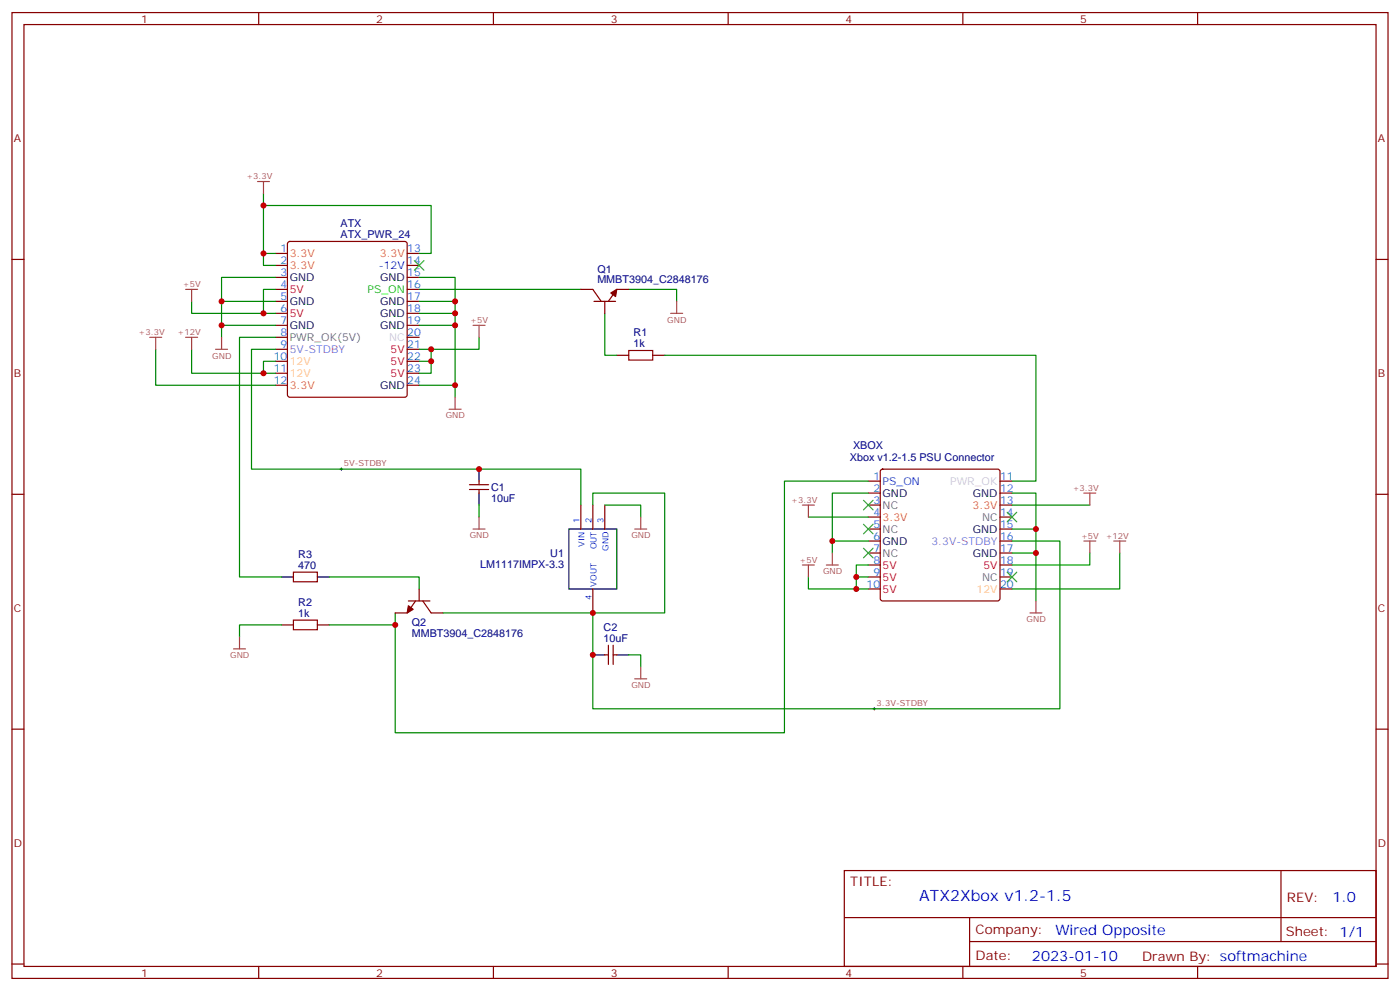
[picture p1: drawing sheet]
<svg xmlns="http://www.w3.org/2000/svg" width="412mm" height="292mm" viewBox="0 0 412 292" stroke-linecap="round" stroke-linejoin="round" font-family="sans-serif">
<g fill="none" stroke="#870000" stroke-width=".35">
<path d="M3.5 3.7h405.4v284.3h-405.4zM7.1 7.2h398.2v277.3h-398.2zM76.2 3.7v3.5M145.3 3.7v3.5M214.5 3.7v3.5M283.6 3.7v3.5M352.8 3.7v3.5M3.5 76.4h3.6M81.1 74.6h3.6M81.1 78.1h3.6M84.9 71.3l.5-.2h33.8l.5 .2 .2 .5v44.4l-.2 .5-.5 .2h-33.8l-.5-.2-.2-.5v-44.4zM119.9 74.6h3.6"/>
<path d="M119.9 78.1h3.6M405.3 76.4h3.6M81.1 81.7h3.6M81.1 85.2h3.6M81.1 88.7h3.6M81.1 92.3h3.6M81.1 95.8h3.6M81.1 99.3h3.6M119.9 81.7h3.6M119.9 85.2h3.6M119.9 88.7h3.6M119.9 92.3h3.6"/>
<path d="M119.9 95.8h3.6M119.9 99.3h3.6M171.1 85.2h3.5l2.5 3.5M175 88.7h6.3M178.2 88.7v3.6M185.2 85.2h-3.5l-2.5 3.5M81.1 102.8h3.6M81.1 106.4h3.6M81.1 109.9h3.6M81.1 113.4h3.6M119.9 102.8h3.6M119.9 106.4h3.6"/>
<path d="M119.9 109.9h3.6M119.9 113.4h3.6M181.7 104.6h3.5M192.3 104.6h3.5M259.5 138.3l.5-.2h33.9l.5 .2 .2 .5v37.4l-.3 .5-.4 .2h-33.9l-.5-.2-.2-.5v-37.4zM3.5 145.5h3.6M138.3 144.1h5.6M138.3 142.7h5.6M141.1 141.6v1.1M141.1 144.1v1.1M171.1 148.7v7.1M174.6 148.7v7.1"/>
<path d="M178.2 148.7v7.1M255.8 141.6h3.5M255.8 145.2h3.5M255.8 159.3h3.5M255.8 155.8h3.5M255.8 148.7h3.5M255.8 152.2h3.5M294.6 141.6h3.5M294.6 145.2h3.5M294.6 159.3h3.5M294.6 155.8h3.5M294.6 148.7h3.5"/>
<path d="M294.6 152.2h3.5M405.3 145.5h3.6M86.4 168.5h7.1v2.8h-7.1zM120.3 176.9h6.3M122.4 176.9l-2.5 3.5h-3.5M123.5 173.4v3.5M124.5 176.9l2.5 3.5h3.5M174.6 173.4v7M255.8 166.3h3.5M255.8 173.4h3.5M255.8 162.8h3.5M255.8 169.9h3.5"/>
<path d="M294.6 166.3h3.5M294.6 173.4h3.5M294.6 162.8h3.5M294.6 169.9h3.5M82.9 184h3.5M93.5 184h3.5M178.2 192.8h1M179.2 190v5.6M180.6 190v5.6M180.6 192.8h1.1M3.5 214.7h3.6M405.3 214.7h3.6"/>
<path d="M248.7 256.3h156.6v28.2h-156.6zM377.3 256.3v20.9M248.7 270.1h156.5M285.6 277.2h119.6M285.6 270.1v14.2M3.5 283.8h3.6M76.2 284.5v3.5M145.3 284.5v3.5M214.5 284.5v3.5M283.6 284.5v3.5M352.8 284.5v3.5M405.3 283.8h3.6"/>
</g>
<g fill="none" stroke="#008700" stroke-width=".35">
<path d="M77.6 57v3.5M77.6 74.6h3.5M123.5 74.6h3.5v-14.1h-49.4v17.6h3.5M56.4 88.7v3.6h21.2M65.3 88.7h15.8M65.3 95.8h15.8M81.1 85.2h-3.5v7.1h3.5M81.1 81.7h-15.8v17.6M81.1 99.3h-10.5v70.6h12.3M123.5 81.7h10.6v35.2M123.5 88.7h10.6M123.5 95.8h10.6"/>
<path d="M123.5 92.3h10.6M123.5 85.2h47.6M141.1 99.3v3.5h-14.1M178.2 92.3v12.3h3.5M185.2 85.2h14.1v3.5M45.9 102.8v10.6h35.2M56.4 102.8v7.1h21.2M81.1 106.4h-3.5v3.5h3.5M81.1 102.8h-7v35.3h97v10.6M123.5 102.8h3.5v7.1h-3.5M123.5 106.4h3.5M123.5 113.4h10.6"/>
<path d="M195.8 104.6h109.4v37h-7.1M141.1 148.7v3.5M174.6 148.7v-3.5h21.2v35.2h-65.3M178.2 148.7h10.5v3.5M238.1 152.2h17.7M245.2 159.3h10.6M255.8 145.2h-10.6v17.6M255.8 141.6h-24.7v74.1h-114.7v-31.7M298.1 159.3h14.1v49.4h-137.6v-28.3M298.1 145.2h7.1v31.7M298.1 155.8h7.1M298.1 148.7h22.9"/>
<path d="M97 169.9h26.5v3.5M252.2 173.4h3.6M252.2 169.9h3.6M255.8 166.3h-3.6v7.1h-14.1v-3.5M298.1 162.8h7.1M321 162.8v3.5h-22.9M329.8 162.8v10.6h-31.7M82.9 184h-12.3v3.5M116.4 180.4v3.6h-19.4M185.2 192.8h3.5v3.5"/>
</g>
<g fill="none" stroke="#a64a4a" stroke-width=".35">
<path d="M75.8 53.4h3.6M77.6 53.4v3.6M44.1 99.3h3.5M45.9 99.3v3.5M54.7 85.2h3.5M54.7 99.3h3.5M56.4 85.2v3.5M56.4 99.3v3.5M65.3 99.3v3.5M139.3 95.8h3.6M141.1 95.8v3.5M197.6 92.3h3.5"/>
<path d="M199.3 88.7v3.6M63.5 102.8h3.5M134.1 116.9v3.6M132.3 120.5h3.5M139.3 155.8h3.6M141.1 152.2v3.6M187 155.8h3.5M188.7 152.2v3.6M236.4 148.7h3.5M238.1 148.7v3.5M319.3 159.3h3.5M319.3 145.2h3.5"/>
<path d="M321 145.2v3.5M321 159.3v3.5M328.1 159.3h3.5M329.8 159.3v3.5M236.4 166.3h3.5M238.1 166.3v3.6M243.4 166.3h3.5M245.2 162.8v3.5M305.2 176.9v3.5M68.8 191h3.5M70.6 187.5v3.5M187 199.8h3.5"/>
<path d="M188.7 196.3v3.5M303.4 180.4h3.5"/>
</g>
<path d="M122.1 76.7l2.8 2.9M124.9 76.7l-2.8 2.9M254.4 147.3l2.8 2.8M254.4 154.3l2.8 2.9M257.2 147.3l-2.8 2.8M257.2 154.3l-2.8 2.9M296.7 150.8l2.8 2.8M299.5 150.8l-2.8 2.8M254.4 161.4l2.8 2.8M257.2 161.4l-2.8 2.8M296.7 168.5l2.8 2.8M299.5 168.5l-2.8 2.8" fill="none" stroke="#3c3" stroke-width=".35"/>
<path d="M185.2 103.2h7.1v2.8h-7.1zM86.4 182.6h7.1v2.8h-7.1z" fill="none" stroke="#a10000" stroke-width=".35"/>
<path d="M141.1 138.1v3.5M141.1 145.2v3.5M167.6 155.8h14.1v17.6h-14.1zM82.9 169.9h3.5M93.5 169.9h3.5M174.6 192.8h3.6M181.7 192.8h3.5" fill="none" stroke="#000" stroke-width=".35"/>
<g fill="#870000" stroke="#870000" stroke-width=".35">
<path d="M179.9 86.3l1.8-1.1-.4 2.1z"/>
<path d="M120.3 178.3l1.4 1.1-1.8 1z"/>
</g>
<path d="M100.2 138.1h.7M100.5 137.8v.7M257.2 208.7h.7M257.5 208.3v.7" fill="none" stroke="#000" stroke-width=".29"/>
<g fill="#c00">
<circle cx="77.6" cy="74.6" r=".88"/>
<circle cx="127" cy="106.4" r=".88"/>
<circle cx="134.1" cy="88.7" r=".88"/>
<circle cx="134.1" cy="92.3" r=".88"/>
<circle cx="134.1" cy="95.8" r=".88"/>
<circle cx="134.1" cy="113.4" r=".88"/>
<circle cx="77.6" cy="92.3" r=".88"/>
<circle cx="127" cy="102.8" r=".88"/>
<circle cx="77.6" cy="60.5" r=".88"/>
<circle cx="77.6" cy="109.9" r=".88"/>
<circle cx="65.3" cy="95.8" r=".88"/>
<circle cx="65.3" cy="88.7" r=".88"/>
<circle cx="174.6" cy="180.4" r=".88"/>
<circle cx="174.6" cy="192.8" r=".88"/>
<circle cx="141.1" cy="138.1" r=".88"/>
<circle cx="245.2" cy="159.3" r=".88"/>
<circle cx="252.2" cy="173.4" r=".88"/>
<circle cx="252.2" cy="169.9" r=".88"/>
<circle cx="305.2" cy="162.8" r=".88"/>
<circle cx="305.2" cy="155.8" r=".88"/>
<circle cx="116.4" cy="184" r=".88"/>
</g>
<text font-size="4.6" fill="#00f" x="270.8" y="265.3">ATX2Xbox v1.2-1.5</text>
<g font-size="4.2" fill="#00f">
<text x="392.5" y="265.6">1.0</text>
<text x="310.9" y="275.1">Wired Opposite</text>
<text x="304" y="282.9">2023-01-10</text>
</g>
<g font-size="3.9" fill="#800">
<text x="250.5" y="260.9">TITLE:</text>
<text x="379.1" y="265.6">REV:</text>
<text x="287.4" y="275.1">Company:</text>
<text x="378.7" y="275.7">Sheet: 1/1</text>
<text x="287.4" y="282.8">Date:</text>
<text x="336.4" y="282.8">Drawn By: softmachine</text>
</g>
<g font-size="3.2" fill="#800">
<text x="41.6" y="6.7">1</text>
<text x="110.8" y="6.7">2</text>
<text x="179.9" y="6.7">3</text>
<text x="249.1" y="6.7">4</text>
<text x="318.2" y="6.7">5</text>
<text x="4.1" y="41.8">A</text>
<text x="405.9" y="41.8">A</text>
<text x="4.1" y="110.9">B</text>
<text x="405.9" y="110.9">B</text>
<text x="4.1" y="180.1">C</text>
<text x="405.9" y="180.1">C</text>
<text x="4.1" y="249.2">D</text>
<text x="405.9" y="249.2">D</text>
<text x="41.6" y="287.5">1</text>
<text x="110.8" y="287.5">2</text>
<text x="179.9" y="287.5">3</text>
<text x="249.1" y="287.5">4</text>
<text x="318.2" y="287.5">5</text>
</g>
<g font-size="3.2" fill="#000080">
<text x="100.3" y="70">ATX_PWR_24</text>
<text x="100.3" y="66.9">ATX</text>
<text x="176" y="83.4">MMBT3904_C2848176</text>
<text x="176" y="80.3">Q1</text>
<text x="186.6" y="99">R1</text>
<text x="186.6" y="102.1">1k</text>
<text x="250.4" y="135.7">Xbox v1.2-1.5 PSU Connector</text>
<text x="251.3" y="132.2">XBOX</text>
<text x="144.6" y="147.7">10uF</text>
<text x="144.6" y="144.6">C1</text>
<text x="87.9" y="167.4">470</text>
<text x="87.9" y="164.3">R3</text>
<text x="141.4" y="167.1">LM1117IMPX-3.3</text>
<text x="162.1" y="164">U1</text>
<text x="87.9" y="178.4">R2</text>
<text x="87.9" y="181.5">1k</text>
<text x="121.3" y="184.2">Q2</text>
<text x="177.8" y="185.7">C2</text>
<text x="121.3" y="187.4">MMBT3904_C2848176</text>
<text x="177.8" y="188.9">10uF</text>
</g>
<g font-size="3.2" fill="#06f">
<text x="82.6" y="74.3">1</text>
<text x="82.6" y="77.8">2</text>
<text x="119.9" y="74.3">13</text>
<text x="119.9" y="77.8">14</text>
<text x="82.6" y="81.3">3</text>
<text x="119.9" y="81.3">15</text>
<text x="82.6" y="84.8">4</text>
<text x="82.6" y="88.4">5</text>
<text x="119.9" y="84.8">16</text>
<text x="119.9" y="88.4">17</text>
<text x="82.6" y="91.9">6</text>
<text x="82.6" y="95.4">7</text>
<text x="119.9" y="91.9">18</text>
<text x="119.9" y="95.4">19</text>
<text x="82.6" y="99">8</text>
<text x="119.9" y="99">20</text>
<text x="80.6" y="106">10</text>
<text x="82.6" y="102.5">9</text>
<text x="119.9" y="102.5">21</text>
<text x="119.9" y="106">22</text>
<text x="80.6" y="109.5">11</text>
<text x="80.6" y="113.1">12</text>
<text x="119.9" y="109.5">23</text>
<text x="119.9" y="113.1">24</text>
<text x="257.3" y="141.3">1</text>
<text x="294.6" y="141.3">11</text>
<text x="257.3" y="144.8">2</text>
<text x="257.3" y="148.3">3</text>
<text x="294.6" y="144.8">12</text>
<text x="294.6" y="148.3">13</text>
<text x="257.3" y="151.9">4</text>
<text x="257.3" y="155.4">5</text>
<text x="294.6" y="155.4">15</text>
<text x="294.6" y="151.9">14</text>
<text x="257.3" y="158.9">6</text>
<text x="294.6" y="158.9">16</text>
<text x="257.3" y="166">8</text>
<text x="257.3" y="162.5">7</text>
<text x="294.6" y="162.5">17</text>
<text x="294.6" y="166">18</text>
<text x="255.3" y="173">10</text>
<text x="257.3" y="169.5">9</text>
<text x="294.6" y="173">20</text>
<text x="294.6" y="169.5">19</text>
</g>
<g font-size="3.2" fill="#f60">
<text x="85.4" y="75.7">3.3V</text>
<text x="111.9" y="75.7">3.3V</text>
<text x="85.4" y="79.2">3.3V</text>
<text x="85.4" y="114.5">3.3V</text>
<text x="286.5" y="149.8">3.3V</text>
<text x="260" y="153.3">3.3V</text>
</g>
<g font-size="3.2">
<text x="85.4" y="82.7">GND</text>
<text x="112" y="82.7">GND</text>
<text x="85.4" y="89.8">GND</text>
<text x="112" y="89.8">GND</text>
<text x="112" y="93.3">GND</text>
<text x="85.4" y="96.8">GND</text>
<text x="112" y="96.8">GND</text>
<text x="112" y="114.5">GND</text>
<text x="260" y="146.2">GND</text>
<text x="286.6" y="146.2">GND</text>
<text x="260" y="160.3">GND</text>
<text x="286.6" y="156.8">GND</text>
<text x="286.6" y="163.9">GND</text>
</g>
<text font-size="3.2" fill="#00f" x="111.6" y="79.2">-12V</text>
<g font-size="3.2" fill="#f00">
<text x="85.4" y="86.3">5V</text>
<text x="85.4" y="93.3">5V</text>
<text x="115.1" y="103.9">5V</text>
<text x="115.1" y="107.4">5V</text>
<text x="115.1" y="110.9">5V</text>
<text x="260" y="167.4">5V</text>
<text x="289.7" y="167.4">5V</text>
<text x="260" y="170.9">5V</text>
<text x="260" y="174.4">5V</text>
</g>
<text font-size="3.2" fill="#0f0" x="108.3" y="86.3">PS_ON</text>
<g font-size="3.2" fill="#666">
<text x="85.4" y="100.4">PWR_OK(5V)</text>
<text x="260" y="149.8">NC</text>
<text x="289.3" y="153.3">NC</text>
<text x="260" y="156.8">NC</text>
<text x="260" y="163.9">NC</text>
<text x="289.3" y="170.9">NC</text>
</g>
<g font-size="3.2" fill="#ccc">
<text x="114.6" y="100.4">NC</text>
<text x="279.9" y="142.7">PWR_OK</text>
</g>
<g font-size="3.2" fill="#c0f">
<text x="85.4" y="103.9">5V-STDBY</text>
<text x="274.4" y="160.3">3.3V-STDBY</text>
</g>
<g font-size="3.2" fill="#fc6">
<text x="85.4" y="107.4">12V</text>
<text x="85.4" y="110.9">12V</text>
<text x="287.7" y="174.4">12V</text>
</g>
<text font-size="3.2" fill="#03f" x="260" y="142.7">PS_ON</text>
<g font-size="2.5" fill="#a54b4b">
<text x="72.6" y="52.7">+3.3V</text>
<text x="53.9" y="84.5">+5V</text>
<text x="138.5" y="95">+5V</text>
<text x="196.6" y="95">GND</text>
<text x="40.8" y="98.6">+3.3V</text>
<text x="52.3" y="98.6">+12V</text>
<text x="62.5" y="105.6">GND</text>
<text x="131.3" y="123.2">GND</text>
<text x="101.2" y="137.2">5V-STDBY</text>
<text x="233.1" y="148">+3.3V</text>
<text x="316" y="144.4">+3.3V</text>
<text x="138.4" y="158.5">GND</text>
<text x="186" y="158.5">GND</text>
<text x="318.5" y="158.5">+5V</text>
<text x="325.7" y="158.5">+12V</text>
<text x="235.6" y="165.6">+5V</text>
<text x="242.4" y="169.1">GND</text>
<text x="302.4" y="183.2">GND</text>
<text x="67.8" y="193.8">GND</text>
<text x="186" y="202.6">GND</text>
<text x="258.2" y="207.8">3.3V-STDBY</text>
</g>
<g font-size="2.5" fill="#00f">
<text x="170.7" y="154" transform="rotate(-90 170.7 154)">1</text>
<text x="174.3" y="154" transform="rotate(-90 174.3 154)">2</text>
<text x="177.8" y="154" transform="rotate(-90 177.8 154)">3</text>
<text x="172.2" y="161" transform="rotate(-90 172.2 161)">VIN</text>
<text x="175.7" y="161.7" transform="rotate(-90 175.7 161.7)">OUT</text>
<text x="179.2" y="162.1" transform="rotate(-90 179.2 162.1)">GND</text>
<text x="175.7" y="172.7" transform="rotate(-90 175.7 172.7)">VOUT</text>
<text x="174.3" y="176.7" transform="rotate(-90 174.3 176.7)">4</text>
</g>
</svg>
